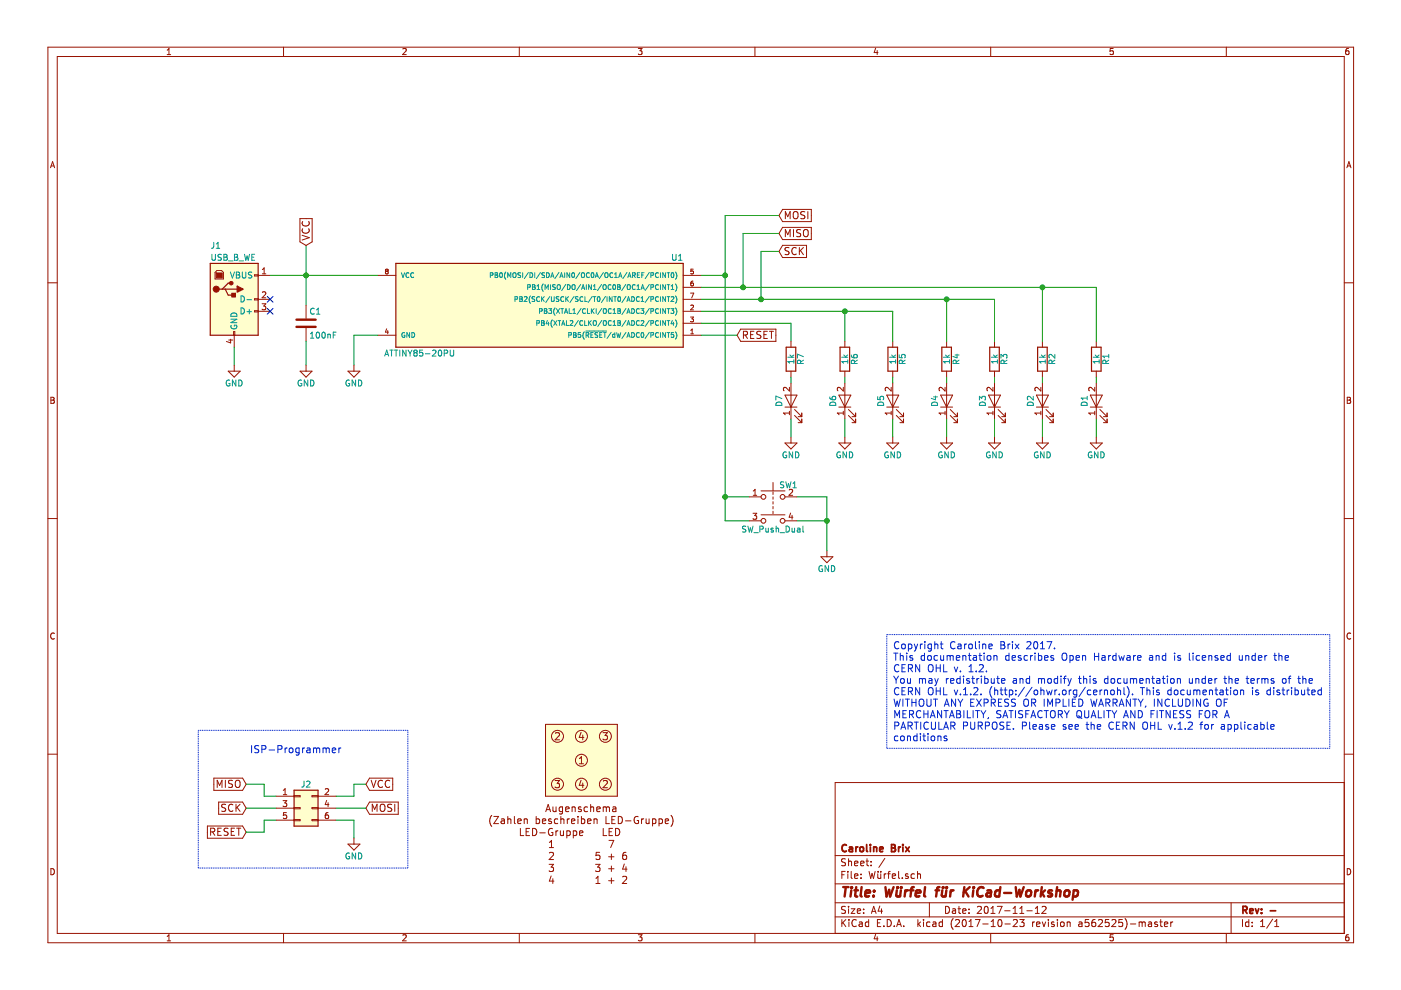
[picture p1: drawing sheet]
EESchema Schematic File Version 3
LIBS:power
LIBS:device
LIBS:transistors
LIBS:conn
LIBS:linear
LIBS:regul
LIBS:74xx
LIBS:cmos4000
LIBS:adc-dac
LIBS:memory
LIBS:xilinx
LIBS:microcontrollers
LIBS:dsp
LIBS:microchip
LIBS:analog_switches
LIBS:motorola
LIBS:texas
LIBS:intel
LIBS:audio
LIBS:interface
LIBS:digital-audio
LIBS:philips
LIBS:display
LIBS:cypress
LIBS:siliconi
LIBS:opto
LIBS:atmel
LIBS:contrib
LIBS:valves
LIBS:usb
LIBS:user_74
LIBS:user_arduino
LIBS:user_audio
LIBS:user_conn
LIBS:user_device
LIBS:user_display
LIBS:user_FM
LIBS:user_schalter
LIBS:user_text
LIBS:user_transformer
LIBS:user_transistors
LIBS:user_symbols
LIBS:analog_devices
LIBS:stm32
LIBS:switches
LIBS:user_switch
LIBS:Würfel-cache
EELAYER 26 0
EELAYER END
$Descr A4 11693 8268
encoding utf-8
Sheet 1 1
Title "Würfel für KiCad-Workshop"
Date "2017-11-12"
Rev "-"
Comp "Caroline Brix"
Comment1 ""
Comment2 ""
Comment3 ""
Comment4 ""
$EndDescr
$Comp
L Conn_02x03_Odd_Even J2
U 1 1
P 2500 6750
F 0 "J2" H 2550 6950 50  0000 C CNN
F 1 "Conn_02x03_Odd_Even" H 2550 6550 50  0001 C CNN
F 2 "Pin_Headers:Pin_Header_Straight_2x03_Pitch2.54mm" H 2500 6750 50  0001 C CNN
F 3 "" H 2500 6750 50  0001 C CNN
	1    2500 6750
	1    0    0    -1  
$EndComp
Text GLabel 2050 6550 0    60   Input ~ 0
MISO
Text GLabel 2050 6750 0    60   Input ~ 0
SCK
Text GLabel 2050 6950 0    60   Input ~ 0
RESET
Text GLabel 3050 6550 2    60   Input ~ 0
VCC
Text GLabel 3050 6750 2    60   Input ~ 0
MOSI
$Comp
L GND #PWR01
U 1 1
P 2950 7000
F 0 "#PWR01" H 2950 6750 50  0001 C CNN
F 1 "GND" H 2950 6850 50  0000 C CNN
F 2 "" H 2950 7000 50  0001 C CNN
F 3 "" H 2950 7000 50  0001 C CNN
	1    2950 7000
	1    0    0    -1  
$EndComp
Wire Wire Line
	2800 6650 2950 6650
Wire Wire Line
	2950 6650 2950 6550
Wire Wire Line
	2950 6550 3050 6550
Wire Wire Line
	2800 6750 3050 6750
Wire Wire Line
	2800 6850 2950 6850
Wire Wire Line
	2950 6850 2950 7000
Wire Wire Line
	2300 6650 2200 6650
Wire Wire Line
	2200 6650 2200 6550
Wire Wire Line
	2200 6550 2050 6550
Wire Wire Line
	2300 6750 2050 6750
Wire Wire Line
	2300 6850 2200 6850
Wire Wire Line
	2200 6850 2200 6950
Wire Wire Line
	2200 6950 2050 6950
Text GLabel 6150 2800 2    60   Input ~ 0
RESET
Wire Wire Line
	5850 2800 6150 2800
Text GLabel 6500 2100 2    60   Input ~ 0
SCK
Text GLabel 6500 1950 2    60   Input ~ 0
MISO
Text GLabel 6500 1800 2    60   Input ~ 0
MOSI
Wire Wire Line
	6350 2100 6500 2100
Wire Wire Line
	6200 1950 6500 1950
Wire Wire Line
	6050 1800 6500 1800
$Comp
L USB_B_WE J1
U 1 1
P 1950 2500
F 0 "J1" H 1750 2950 50  0000 L CNN
F 1 "USB_B_WE" H 1750 2850 50  0000 L CNN
F 2 "user_USB:USB_B_THT_WE" H 2100 2450 50  0001 C CNN
F 3 "" H 2100 2450 50  0001 C CNN
	1    1950 2500
	1    0    0    -1  
$EndComp
Wire Wire Line
	2250 2300 3150 2300
Wire Wire Line
	1950 2900 1950 3050
$Comp
L GND #PWR02
U 1 1
P 1950 3050
F 0 "#PWR02" H 1950 2800 50  0001 C CNN
F 1 "GND" H 1950 2900 50  0000 C CNN
F 2 "" H 1950 3050 50  0001 C CNN
F 3 "" H 1950 3050 50  0001 C CNN
	1    1950 3050
	1    0    0    -1  
$EndComp
NoConn ~ 2250 2500
NoConn ~ 2250 2600
$Comp
L GND #PWR03
U 1 1
P 2950 3050
F 0 "#PWR03" H 2950 2800 50  0001 C CNN
F 1 "GND" H 2950 2900 50  0000 C CNN
F 2 "" H 2950 3050 50  0001 C CNN
F 3 "" H 2950 3050 50  0001 C CNN
	1    2950 3050
	1    0    0    -1  
$EndComp
$Comp
L Wuerfel_Bezeichner U2
U 1 1
P 4850 6350
F 0 "U2" H 4850 6850 60  0001 C CNN
F 1 "Wuerfel_Bezeichner" H 4900 6750 60  0001 C CNN
F 2 "" H 4850 6350 60  0001 C CNN
F 3 "" H 4850 6350 60  0001 C CNN
	1    4850 6350
	1    0    0    -1  
$EndComp
Text Notes 2850 6300 2    60   ~ 0
ISP-Programmer
Wire Notes Line
	1650 6100 3400 6100
Wire Notes Line
	3400 6100 3400 7250
Wire Notes Line
	3400 7250 1650 7250
Wire Notes Line
	1650 7250 1650 6100
$Comp
L LED D7
U 1 1
P 6600 3350
F 0 "D7" H 6600 3450 50  0000 C CNN
F 1 "LED" H 6600 3250 50  0001 C CNN
F 2 "LEDs:LED_D5.0mm" H 6600 3350 50  0001 C CNN
F 3 "" H 6600 3350 50  0001 C CNN
	1    6600 3350
	0    -1   -1   0   
$EndComp
$Comp
L R R7
U 1 1
P 6600 3000
F 0 "R7" V 6680 3000 50  0000 C CNN
F 1 "1k" V 6600 3000 50  0000 C CNN
F 2 "Resistors_SMD:R_1206_HandSoldering" V 6530 3000 50  0001 C CNN
F 3 "" H 6600 3000 50  0001 C CNN
	1    6600 3000
	1    0    0    -1  
$EndComp
Wire Wire Line
	6600 3150 6600 3200
Wire Wire Line
	6600 3500 6600 3650
$Comp
L GND #PWR04
U 1 1
P 6600 3650
F 0 "#PWR04" H 6600 3400 50  0001 C CNN
F 1 "GND" H 6600 3500 50  0000 C CNN
F 2 "" H 6600 3650 50  0001 C CNN
F 3 "" H 6600 3650 50  0001 C CNN
	1    6600 3650
	1    0    0    -1  
$EndComp
$Comp
L LED D6
U 1 1
P 7050 3350
F 0 "D6" H 7050 3450 50  0000 C CNN
F 1 "LED" H 7050 3250 50  0001 C CNN
F 2 "LEDs:LED_D5.0mm" H 7050 3350 50  0001 C CNN
F 3 "" H 7050 3350 50  0001 C CNN
	1    7050 3350
	0    -1   -1   0   
$EndComp
$Comp
L R R6
U 1 1
P 7050 3000
F 0 "R6" V 7130 3000 50  0000 C CNN
F 1 "1k" V 7050 3000 50  0000 C CNN
F 2 "Resistors_SMD:R_1206_HandSoldering" V 6980 3000 50  0001 C CNN
F 3 "" H 7050 3000 50  0001 C CNN
	1    7050 3000
	1    0    0    -1  
$EndComp
Wire Wire Line
	7050 3150 7050 3200
Wire Wire Line
	7050 3500 7050 3650
$Comp
L GND #PWR05
U 1 1
P 7050 3650
F 0 "#PWR05" H 7050 3400 50  0001 C CNN
F 1 "GND" H 7050 3500 50  0000 C CNN
F 2 "" H 7050 3650 50  0001 C CNN
F 3 "" H 7050 3650 50  0001 C CNN
	1    7050 3650
	1    0    0    -1  
$EndComp
$Comp
L LED D5
U 1 1
P 7450 3350
F 0 "D5" H 7450 3450 50  0000 C CNN
F 1 "LED" H 7450 3250 50  0001 C CNN
F 2 "LEDs:LED_D5.0mm" H 7450 3350 50  0001 C CNN
F 3 "" H 7450 3350 50  0001 C CNN
	1    7450 3350
	0    -1   -1   0   
$EndComp
$Comp
L R R5
U 1 1
P 7450 3000
F 0 "R5" V 7530 3000 50  0000 C CNN
F 1 "1k" V 7450 3000 50  0000 C CNN
F 2 "Resistors_SMD:R_1206_HandSoldering" V 7380 3000 50  0001 C CNN
F 3 "" H 7450 3000 50  0001 C CNN
	1    7450 3000
	1    0    0    -1  
$EndComp
Wire Wire Line
	7450 3150 7450 3200
Wire Wire Line
	7450 3500 7450 3650
$Comp
L GND #PWR06
U 1 1
P 7450 3650
F 0 "#PWR06" H 7450 3400 50  0001 C CNN
F 1 "GND" H 7450 3500 50  0000 C CNN
F 2 "" H 7450 3650 50  0001 C CNN
F 3 "" H 7450 3650 50  0001 C CNN
	1    7450 3650
	1    0    0    -1  
$EndComp
$Comp
L LED D4
U 1 1
P 7900 3350
F 0 "D4" H 7900 3450 50  0000 C CNN
F 1 "LED" H 7900 3250 50  0001 C CNN
F 2 "LEDs:LED_D5.0mm" H 7900 3350 50  0001 C CNN
F 3 "" H 7900 3350 50  0001 C CNN
	1    7900 3350
	0    -1   -1   0   
$EndComp
$Comp
L R R4
U 1 1
P 7900 3000
F 0 "R4" V 7980 3000 50  0000 C CNN
F 1 "1k" V 7900 3000 50  0000 C CNN
F 2 "Resistors_SMD:R_1206_HandSoldering" V 7830 3000 50  0001 C CNN
F 3 "" H 7900 3000 50  0001 C CNN
	1    7900 3000
	1    0    0    -1  
$EndComp
Wire Wire Line
	7900 3150 7900 3200
Wire Wire Line
	7900 3500 7900 3650
$Comp
L GND #PWR07
U 1 1
P 7900 3650
F 0 "#PWR07" H 7900 3400 50  0001 C CNN
F 1 "GND" H 7900 3500 50  0000 C CNN
F 2 "" H 7900 3650 50  0001 C CNN
F 3 "" H 7900 3650 50  0001 C CNN
	1    7900 3650
	1    0    0    -1  
$EndComp
$Comp
L LED D3
U 1 1
P 8300 3350
F 0 "D3" H 8300 3450 50  0000 C CNN
F 1 "LED" H 8300 3250 50  0001 C CNN
F 2 "LEDs:LED_D5.0mm" H 8300 3350 50  0001 C CNN
F 3 "" H 8300 3350 50  0001 C CNN
	1    8300 3350
	0    -1   -1   0   
$EndComp
$Comp
L R R3
U 1 1
P 8300 3000
F 0 "R3" V 8380 3000 50  0000 C CNN
F 1 "1k" V 8300 3000 50  0000 C CNN
F 2 "Resistors_SMD:R_1206_HandSoldering" V 8230 3000 50  0001 C CNN
F 3 "" H 8300 3000 50  0001 C CNN
	1    8300 3000
	1    0    0    -1  
$EndComp
Wire Wire Line
	8300 3150 8300 3200
Wire Wire Line
	8300 3500 8300 3650
$Comp
L GND #PWR08
U 1 1
P 8300 3650
F 0 "#PWR08" H 8300 3400 50  0001 C CNN
F 1 "GND" H 8300 3500 50  0000 C CNN
F 2 "" H 8300 3650 50  0001 C CNN
F 3 "" H 8300 3650 50  0001 C CNN
	1    8300 3650
	1    0    0    -1  
$EndComp
$Comp
L LED D2
U 1 1
P 8700 3350
F 0 "D2" H 8700 3450 50  0000 C CNN
F 1 "LED" H 8700 3250 50  0001 C CNN
F 2 "LEDs:LED_D5.0mm" H 8700 3350 50  0001 C CNN
F 3 "" H 8700 3350 50  0001 C CNN
	1    8700 3350
	0    -1   -1   0   
$EndComp
$Comp
L R R2
U 1 1
P 8700 3000
F 0 "R2" V 8780 3000 50  0000 C CNN
F 1 "1k" V 8700 3000 50  0000 C CNN
F 2 "Resistors_SMD:R_1206_HandSoldering" V 8630 3000 50  0001 C CNN
F 3 "" H 8700 3000 50  0001 C CNN
	1    8700 3000
	1    0    0    -1  
$EndComp
Wire Wire Line
	8700 3150 8700 3200
Wire Wire Line
	8700 3500 8700 3650
$Comp
L GND #PWR09
U 1 1
P 8700 3650
F 0 "#PWR09" H 8700 3400 50  0001 C CNN
F 1 "GND" H 8700 3500 50  0000 C CNN
F 2 "" H 8700 3650 50  0001 C CNN
F 3 "" H 8700 3650 50  0001 C CNN
	1    8700 3650
	1    0    0    -1  
$EndComp
$Comp
L LED D1
U 1 1
P 9150 3350
F 0 "D1" H 9150 3450 50  0000 C CNN
F 1 "LED" H 9150 3250 50  0001 C CNN
F 2 "LEDs:LED_D5.0mm" H 9150 3350 50  0001 C CNN
F 3 "" H 9150 3350 50  0001 C CNN
	1    9150 3350
	0    -1   -1   0   
$EndComp
$Comp
L R R1
U 1 1
P 9150 3000
F 0 "R1" V 9230 3000 50  0000 C CNN
F 1 "1k" V 9150 3000 50  0000 C CNN
F 2 "Resistors_SMD:R_1206_HandSoldering" V 9080 3000 50  0001 C CNN
F 3 "" H 9150 3000 50  0001 C CNN
	1    9150 3000
	1    0    0    -1  
$EndComp
Wire Wire Line
	9150 3150 9150 3200
Wire Wire Line
	9150 3500 9150 3650
$Comp
L GND #PWR010
U 1 1
P 9150 3650
F 0 "#PWR010" H 9150 3400 50  0001 C CNN
F 1 "GND" H 9150 3500 50  0000 C CNN
F 2 "" H 9150 3650 50  0001 C CNN
F 3 "" H 9150 3650 50  0001 C CNN
	1    9150 3650
	1    0    0    -1  
$EndComp
Wire Wire Line
	5850 2400 9150 2400
Wire Wire Line
	9150 2400 9150 2850
Wire Wire Line
	5850 2500 8300 2500
Wire Wire Line
	8300 2500 8300 2850
Wire Wire Line
	7450 2600 7450 2850
Wire Wire Line
	5850 2600 7450 2600
Wire Wire Line
	5850 2700 6600 2700
Wire Wire Line
	6600 2700 6600 2850
Wire Wire Line
	7050 2850 7050 2600
Connection ~ 7050 2600
Wire Wire Line
	7900 2850 7900 2500
Connection ~ 7900 2500
Wire Wire Line
	8700 2850 8700 2400
Connection ~ 8700 2400
$Comp
L ATTINY85-20PU U1
U 1 1
P 4500 2550
F 0 "U1" H 3350 2950 50  0000 C CNN
F 1 "ATTINY85-20PU" H 5500 2150 50  0000 C CNN
F 2 "Housings_DIP:DIP-8_W7.62mm" H 5500 2550 50  0001 C CIN
F 3 "" H 4500 2550 50  0001 C CNN
	1    4500 2550
	-1   0    0    -1  
$EndComp
Wire Wire Line
	3150 2800 2950 2800
Wire Wire Line
	2950 2800 2950 3050
$Comp
L C C1
U 1 1
P 2550 2700
F 0 "C1" H 2575 2800 50  0000 L CNN
F 1 "100nF" H 2575 2600 50  0000 L CNN
F 2 "Resistors_SMD:R_1206_HandSoldering" H 2588 2550 50  0001 C CNN
F 3 "" H 2550 2700 50  0001 C CNN
	1    2550 2700
	1    0    0    -1  
$EndComp
Wire Wire Line
	2550 2050 2550 2550
Connection ~ 2550 2300
$Comp
L GND #PWR011
U 1 1
P 2550 3050
F 0 "#PWR011" H 2550 2800 50  0001 C CNN
F 1 "GND" H 2550 2900 50  0000 C CNN
F 2 "" H 2550 3050 50  0001 C CNN
F 3 "" H 2550 3050 50  0001 C CNN
	1    2550 3050
	1    0    0    -1  
$EndComp
Wire Wire Line
	2550 2850 2550 3050
Wire Wire Line
	6350 2100 6350 2500
Connection ~ 6350 2500
Wire Wire Line
	6200 1950 6200 2400
Connection ~ 6200 2400
Wire Wire Line
	5850 2300 6050 2300
Wire Wire Line
	6050 1800 6050 4350
Text GLabel 2550 2050 1    60   Input ~ 0
VCC
$Comp
L SW_Push_Dual SW1
U 1 1
P 6450 4150
F 0 "SW1" H 6500 4250 50  0000 L CNN
F 1 "SW_Push_Dual" H 6450 3880 50  0000 C CNN
F 2 "user_buttons:SW_TH_Tactile_Omron_B3F-10xx" H 6450 4350 50  0001 C CNN
F 3 "" H 6450 4350 50  0001 C CNN
	1    6450 4150
	1    0    0    -1  
$EndComp
$Comp
L GND #PWR012
U 1 1
P 6900 4600
F 0 "#PWR012" H 6900 4350 50  0001 C CNN
F 1 "GND" H 6900 4450 50  0000 C CNN
F 2 "" H 6900 4600 50  0001 C CNN
F 3 "" H 6900 4600 50  0001 C CNN
	1    6900 4600
	1    0    0    -1  
$EndComp
Wire Wire Line
	6650 4150 6900 4150
Wire Wire Line
	6900 4150 6900 4600
Wire Wire Line
	6650 4350 6900 4350
Connection ~ 6900 4350
Wire Wire Line
	6050 4350 6250 4350
Wire Wire Line
	6250 4150 6050 4150
Connection ~ 6050 4150
Connection ~ 6050 2300
Text Notes 7450 6200 0    60   ~ 0
Copyright Caroline Brix 2017.\nThis documentation describes Open Hardware and is licensed under the\nCERN OHL v. 1.2.\nYou may redistribute and modify this documentation under the terms of the\nCERN OHL v.1.2. (http://ohwr.org/cernohl). This documentation is distributed\nWITHOUT ANY EXPRESS OR IMPLIED WARRANTY, INCLUDING OF\nMERCHANTABILITY, SATISFACTORY QUALITY AND FITNESS FOR A\nPARTICULAR PURPOSE. Please see the CERN OHL v.1.2 for applicable\nconditions
Wire Notes Line
	7400 5300 11100 5300
Wire Notes Line
	11100 5300 11100 6250
Wire Notes Line
	11100 6250 7400 6250
Wire Notes Line
	7400 6250 7400 5300
$EndSCHEMATC
